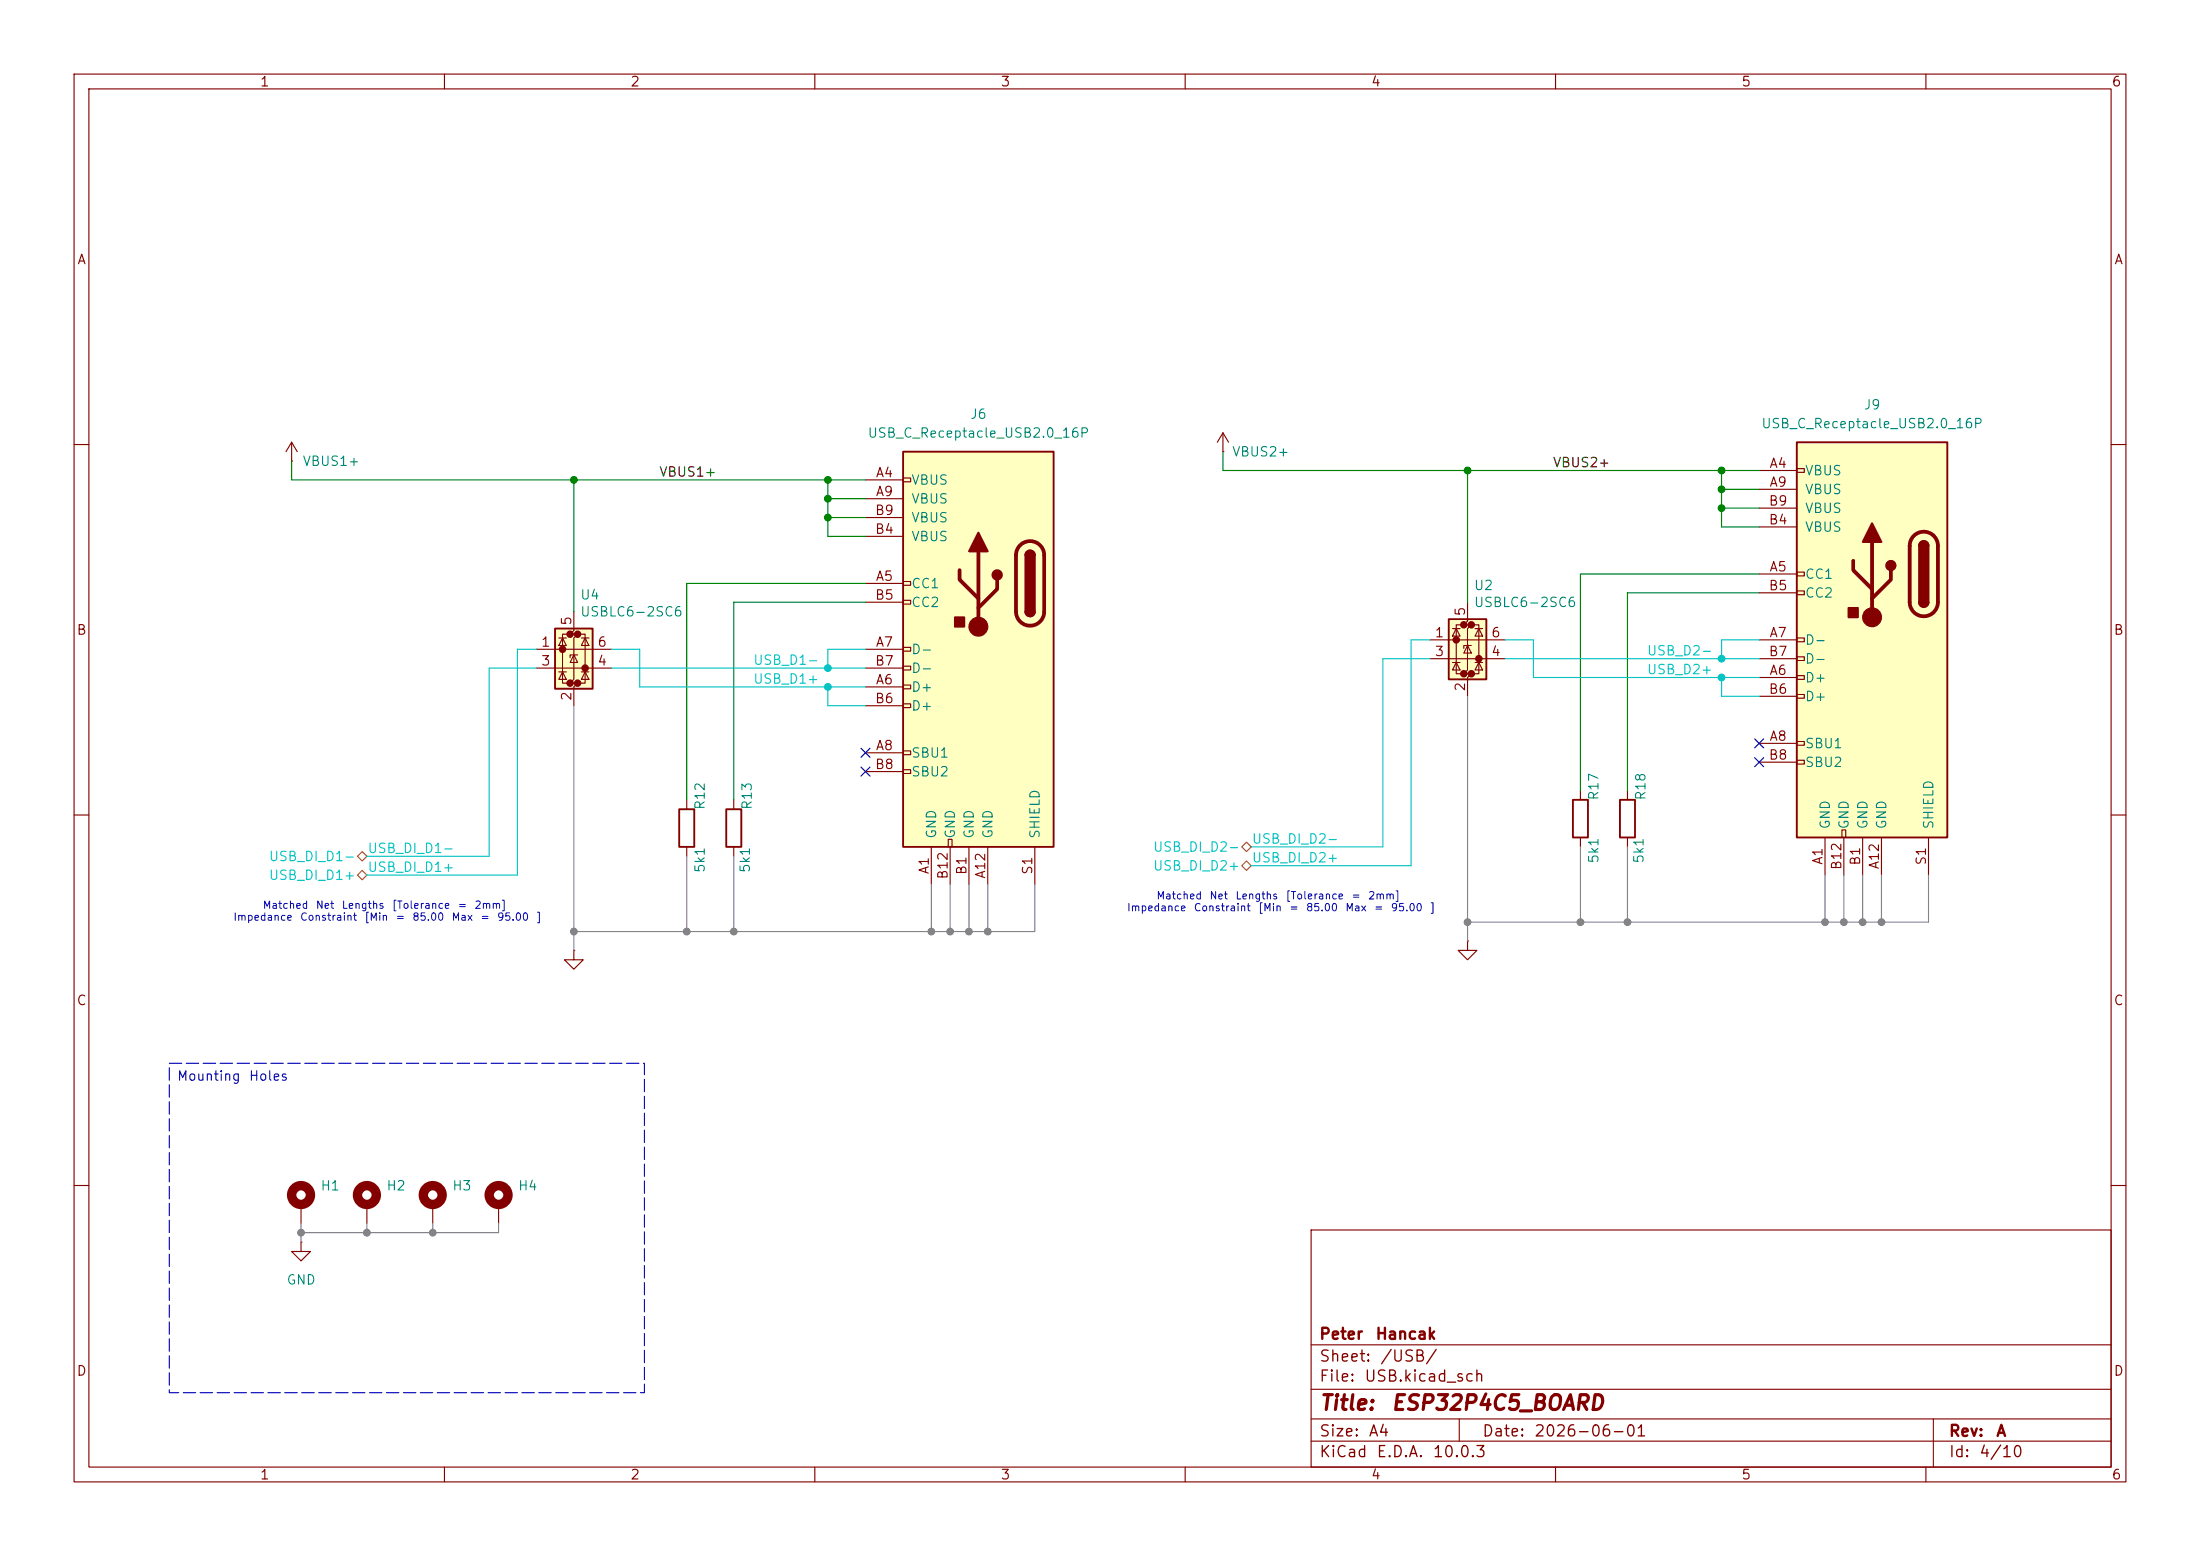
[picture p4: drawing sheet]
(kicad_sch
 (version 20260306)
 (generator "eeschema")
 (generator_version "10.0")
 (paper "A4")
 (title_block
  (title "ESP32P4C5_BOARD")
  (date "2026-06-01")
  (rev "A")
  (company "Peter Hancak"))
 (lib_symbols
  (symbol "Connector:USB_C_Receptacle_USB2.0_16P"
   (pin_names
    (offset 1.016)) (exclude_from_sim no) (in_bom yes) (on_board yes)
   (in_pos_files yes)
   (duplicate_pin_numbers_are_jumpers no)
   (property "Reference" "J" (at 0 22.225 0) (show_name no) (do_not_autoplace no) (effects (font (size 1.27 1.27))))
   (property "Value" "USB_C_Receptacle_USB2.0_16P" (at 0 19.685 0) (show_name no) (do_not_autoplace no) (effects (font (size 1.27 1.27))))
   (property "Footprint" "Connector_USB:USB_C_Receptacle_HRO_TYPE-C-31-M-12" (at 3.81 -10.16 0) (show_name no) (do_not_autoplace no) (hide yes) (effects (font (size 1.27 1.27))))
   (property "Datasheet" "https://www.usb.org/sites/default/files/documents/usb_type-c.zip" (at 3.81 0 0) (show_name no) (do_not_autoplace no) (hide yes) (effects (font (size 1.27 1.27))))
   (property "Description" "USB 2.0-only 16P Type-C Receptacle connector" (at 0 0 0) (show_name no) (do_not_autoplace no) (hide yes) (effects (font (size 1.27 1.27))))
   (symbol "USB_C_Receptacle_USB2.0_16P_0_0"
    (rectangle (start 3.556 -34.544) (end 4.064 -35.56) (stroke (width 0) (type default)) (fill (type none)))
    (rectangle (start 9.144 14.224) (end 10.16 13.716) (stroke (width 0) (type default)) (fill (type none)))
    (rectangle (start 10.16 0.254) (end 9.144 -0.254) (stroke (width 0) (type default)) (fill (type none)))
    (rectangle (start 10.16 -2.286) (end 9.144 -2.794) (stroke (width 0) (type default)) (fill (type none)))
    (rectangle (start 10.16 -8.636) (end 9.144 -9.144) (stroke (width 0) (type default)) (fill (type none)))
    (rectangle (start 10.16 -11.176) (end 9.144 -11.684) (stroke (width 0) (type default)) (fill (type none)))
    (rectangle (start 10.16 -13.716) (end 9.144 -14.224) (stroke (width 0) (type default)) (fill (type none)))
    (rectangle (start 10.16 -16.256) (end 9.144 -16.764) (stroke (width 0) (type default)) (fill (type none)))
    (rectangle (start 10.16 -22.606) (end 9.144 -23.114) (stroke (width 0) (type default)) (fill (type none)))
    (rectangle (start 10.16 -25.146) (end 9.144 -25.654) (stroke (width 0) (type default)) (fill (type none))))
   (symbol "USB_C_Receptacle_USB2.0_16P_0_1"
    (rectangle (start -10.16 17.78) (end 10.16 -35.56) (stroke (width 0.254) (type default)) (fill (type background)))
    (polyline (pts (xy -8.89 -3.81) (xy -8.89 3.81)) (stroke (width 0.508) (type default)) (fill (type none)))
    (rectangle (start -7.62 -3.81) (end -6.35 3.81) (stroke (width 0.254) (type default)) (fill (type outline)))
    (arc (start -7.62 3.81) (mid -6.985 4.4423) (end -6.35 3.81) (stroke (width 0.254) (type default)) (fill (type none)))
    (arc (start -7.62 3.81) (mid -6.985 4.4423) (end -6.35 3.81) (stroke (width 0.254) (type default)) (fill (type outline)))
    (arc (start -8.89 3.81) (mid -6.985 5.7067) (end -5.08 3.81) (stroke (width 0.508) (type default)) (fill (type none)))
    (arc (start -5.08 -3.81) (mid -6.985 -5.7067) (end -8.89 -3.81) (stroke (width 0.508) (type default)) (fill (type none)))
    (arc (start -6.35 -3.81) (mid -6.985 -4.4423) (end -7.62 -3.81) (stroke (width 0.254) (type default)) (fill (type none)))
    (arc (start -6.35 -3.81) (mid -6.985 -4.4423) (end -7.62 -3.81) (stroke (width 0.254) (type default)) (fill (type outline)))
    (polyline (pts (xy -5.08 3.81) (xy -5.08 -3.81)) (stroke (width 0.508) (type default)) (fill (type none)))
    (circle (center -2.54 1.143) (radius 0.635) (stroke (width 0.254) (type default)) (fill (type outline)))
    (polyline (pts (xy -1.27 4.318) (xy 0 6.858) (xy 1.27 4.318) (xy -1.27 4.318)) (stroke (width 0.254) (type default)) (fill (type outline)))
    (polyline (pts (xy 0 -2.032) (xy 2.54 0.508) (xy 2.54 1.778)) (stroke (width 0.508) (type default)) (fill (type none)))
    (polyline (pts (xy 0 -3.302) (xy -2.54 -0.762) (xy -2.54 0.508)) (stroke (width 0.508) (type default)) (fill (type none)))
    (polyline (pts (xy 0 -5.842) (xy 0 4.318)) (stroke (width 0.508) (type default)) (fill (type none)))
    (circle (center 0 -5.842) (radius 1.27) (stroke (width 0) (type default)) (fill (type outline)))
    (rectangle (start 1.905 -5.842) (end 3.175 -4.572) (stroke (width 0.254) (type default)) (fill (type outline))))
   (symbol "USB_C_Receptacle_USB2.0_16P_1_1"
    (pin passive line (at 6.35 -40.64 90) (length 5.08) (name "GND" (effects (font (size 1.27 1.27)))) (number "A1" (effects (font (size 1.27 1.27)))))
    (pin passive line (at 15.24 13.97 180) (length 5.08) (name "VBUS" (effects (font (size 1.27 1.27)))) (number "A4" (effects (font (size 1.27 1.27)))))
    (pin bidirectional line (at 15.24 0 180) (length 5.08) (name "CC1" (effects (font (size 1.27 1.27)))) (number "A5" (effects (font (size 1.27 1.27)))))
    (pin bidirectional line (at 15.24 -13.97 180) (length 5.08) (name "D+" (effects (font (size 1.27 1.27)))) (number "A6" (effects (font (size 1.27 1.27)))))
    (pin bidirectional line (at 15.24 -8.89 180) (length 5.08) (name "D-" (effects (font (size 1.27 1.27)))) (number "A7" (effects (font (size 1.27 1.27)))))
    (pin bidirectional line (at 15.24 -22.86 180) (length 5.08) (name "SBU1" (effects (font (size 1.27 1.27)))) (number "A8" (effects (font (size 1.27 1.27)))))
    (pin passive line (at 15.24 11.43 180) (length 5.08) (name "VBUS" (effects (font (size 1.27 1.27)))) (number "A9" (effects (font (size 1.27 1.27)))))
    (pin passive line (at -1.27 -40.64 90) (length 5.08) (name "GND" (effects (font (size 1.27 1.27)))) (number "A12" (effects (font (size 1.27 1.27)))))
    (pin passive line (at 1.27 -40.64 90) (length 5.08) (name "GND" (effects (font (size 1.27 1.27)))) (number "B1" (effects (font (size 1.27 1.27)))))
    (pin passive line (at 15.24 6.35 180) (length 5.08) (name "VBUS" (effects (font (size 1.27 1.27)))) (number "B4" (effects (font (size 1.27 1.27)))))
    (pin bidirectional line (at 15.24 -2.54 180) (length 5.08) (name "CC2" (effects (font (size 1.27 1.27)))) (number "B5" (effects (font (size 1.27 1.27)))))
    (pin bidirectional line (at 15.24 -16.51 180) (length 5.08) (name "D+" (effects (font (size 1.27 1.27)))) (number "B6" (effects (font (size 1.27 1.27)))))
    (pin bidirectional line (at 15.24 -11.43 180) (length 5.08) (name "D-" (effects (font (size 1.27 1.27)))) (number "B7" (effects (font (size 1.27 1.27)))))
    (pin bidirectional line (at 15.24 -25.4 180) (length 5.08) (name "SBU2" (effects (font (size 1.27 1.27)))) (number "B8" (effects (font (size 1.27 1.27)))))
    (pin passive line (at 15.24 8.89 180) (length 5.08) (name "VBUS" (effects (font (size 1.27 1.27)))) (number "B9" (effects (font (size 1.27 1.27)))))
    (pin passive line (at 3.81 -40.64 90) (length 5.08) (name "GND" (effects (font (size 1.27 1.27)))) (number "B12" (effects (font (size 1.27 1.27)))))
    (pin passive line (at -7.62 -40.64 90) (length 5.08) (name "SHIELD" (effects (font (size 1.27 1.27)))) (number "S1" (effects (font (size 1.27 1.27))))))
   (embedded_fonts no))
  (symbol "Device:R"
   (pin_numbers (hide yes))
   (pin_names
    (offset 0)) (exclude_from_sim no) (in_bom yes) (on_board yes)
   (in_pos_files yes)
   (duplicate_pin_numbers_are_jumpers no)
   (property "Reference" "R" (at 2.032 0 90) (show_name no) (do_not_autoplace no) (effects (font (size 1.27 1.27))))
   (property "Value" "R" (at 0 0 90) (show_name no) (do_not_autoplace no) (effects (font (size 1.27 1.27))))
   (property "Footprint" "" (at -1.778 0 90) (show_name no) (do_not_autoplace no) (hide yes) (effects (font (size 1.27 1.27))))
   (property "Datasheet" "" (at 0 0 0) (show_name no) (do_not_autoplace no) (hide yes) (effects (font (size 1.27 1.27))))
   (property "Description" "Resistor" (at 0 0 0) (show_name no) (do_not_autoplace no) (hide yes) (effects (font (size 1.27 1.27))))
   (symbol "R_0_1"
    (rectangle (start -1.016 -2.54) (end 1.016 2.54) (stroke (width 0.254) (type default)) (fill (type none))))
   (symbol "R_1_1"
    (pin passive line (at 0 3.81 270) (length 1.27) (name "" (effects (font (size 1.27 1.27)))) (number "1" (effects (font (size 1.27 1.27)))))
    (pin passive line (at 0 -3.81 90) (length 1.27) (name "" (effects (font (size 1.27 1.27)))) (number "2" (effects (font (size 1.27 1.27))))))
   (embedded_fonts no))
  (symbol "Mechanical:MountingHole_Pad"
   (pin_numbers (hide yes))
   (pin_names
    (offset 1.016) (hide yes)) (exclude_from_sim yes) (in_bom no) (on_board yes)
   (in_pos_files yes)
   (duplicate_pin_numbers_are_jumpers no)
   (property "Reference" "H" (at 0 6.35 0) (show_name no) (do_not_autoplace no) (effects (font (size 1.27 1.27))))
   (property "Value" "MountingHole_Pad" (at 0 4.445 0) (show_name no) (do_not_autoplace no) (effects (font (size 1.27 1.27))))
   (property "Footprint" "" (at 0 0 0) (show_name no) (do_not_autoplace no) (hide yes) (effects (font (size 1.27 1.27))))
   (property "Datasheet" "" (at 0 0 0) (show_name no) (do_not_autoplace no) (hide yes) (effects (font (size 1.27 1.27))))
   (property "Description" "Mounting Hole with connection" (at 0 0 0) (show_name no) (do_not_autoplace no) (hide yes) (effects (font (size 1.27 1.27))))
   (symbol "MountingHole_Pad_0_1"
    (circle (center 0 1.27) (radius 1.27) (stroke (width 1.27) (type default)) (fill (type none))))
   (symbol "MountingHole_Pad_1_1"
    (pin input line (at 0 -2.54 90) (length 2.54) (name "1" (effects (font (size 1.27 1.27)))) (number "1" (effects (font (size 1.27 1.27))))))
   (embedded_fonts no))
  (symbol "Power_Protection:USBLC6-2SC6"
   (pin_names (hide yes)) (exclude_from_sim no) (in_bom yes) (on_board yes)
   (in_pos_files yes)
   (duplicate_pin_numbers_are_jumpers no)
   (property "Reference" "U" (at 0.635 5.715 0) (show_name no) (do_not_autoplace no) (effects (font (size 1.27 1.27)) (justify left)))
   (property "Value" "USBLC6-2SC6" (at 0.635 3.81 0) (show_name no) (do_not_autoplace no) (effects (font (size 1.27 1.27)) (justify left)))
   (property "Footprint" "Package_TO_SOT_SMD:SOT-23-6" (at 1.27 -6.35 0) (show_name no) (do_not_autoplace no) (hide yes) (effects (font (size 1.27 1.27)
    (italic yes)) (justify left)))
   (property "Datasheet" "https://www.st.com/resource/en/datasheet/usblc6-2.pdf" (at 1.27 -8.255 0) (show_name no) (do_not_autoplace no) (hide yes) (effects (font (size 1.27 1.27)) (justify left)))
   (property "Description" "Very low capacitance ESD protection diode, 2 data-line, SOT-23-6" (at 0 0 0) (show_name no) (do_not_autoplace no) (hide yes) (effects (font (size 1.27 1.27))))
   (symbol "USBLC6-2SC6_0_0"
    (circle (center -1.524 0) (radius 0.0001) (stroke (width 0.508) (type default)) (fill (type none)))
    (circle (center -0.508 2.032) (radius 0.0001) (stroke (width 0.508) (type default)) (fill (type none)))
    (circle (center -0.508 -4.572) (radius 0.0001) (stroke (width 0.508) (type default)) (fill (type none)))
    (circle (center 0.508 2.032) (radius 0.0001) (stroke (width 0.508) (type default)) (fill (type none)))
    (circle (center 0.508 -4.572) (radius 0.0001) (stroke (width 0.508) (type default)) (fill (type none)))
    (circle (center 1.524 -2.54) (radius 0.0001) (stroke (width 0.508) (type default)) (fill (type none))))
   (symbol "USBLC6-2SC6_0_1"
    (polyline (pts (xy -2.54 0) (xy 2.54 0)) (stroke (width 0) (type default)) (fill (type none)))
    (polyline (pts (xy -2.54 -2.54) (xy 2.54 -2.54)) (stroke (width 0) (type default)) (fill (type none)))
    (polyline (pts (xy -2.032 0.508) (xy -1.016 0.508) (xy -1.524 1.524) (xy -2.032 0.508)) (stroke (width 0) (type default)) (fill (type none)))
    (polyline (pts (xy -2.032 -3.048) (xy -1.016 -3.048)) (stroke (width 0) (type default)) (fill (type none)))
    (polyline (pts (xy -1.016 1.524) (xy -2.032 1.524)) (stroke (width 0) (type default)) (fill (type none)))
    (polyline (pts (xy -1.016 -4.064) (xy -2.032 -4.064) (xy -1.524 -3.048) (xy -1.016 -4.064)) (stroke (width 0) (type default)) (fill (type none)))
    (polyline (pts (xy -0.508 -1.143) (xy -0.508 -0.762) (xy 0.508 -0.762)) (stroke (width 0) (type default)) (fill (type none)))
    (polyline (pts (xy 0 2.54) (xy -0.508 2.032) (xy 0.508 2.032) (xy 0 1.524) (xy 0 -4.064) (xy -0.508 -4.572) (xy 0.508 -4.572) (xy 0 -5.08)) (stroke (width 0) (type default)) (fill (type none)))
    (polyline (pts (xy 0.508 -1.778) (xy -0.508 -1.778) (xy 0 -0.762) (xy 0.508 -1.778)) (stroke (width 0) (type default)) (fill (type none)))
    (polyline (pts (xy 1.016 1.524) (xy 2.032 1.524)) (stroke (width 0) (type default)) (fill (type none)))
    (polyline (pts (xy 1.016 -3.048) (xy 2.032 -3.048)) (stroke (width 0) (type default)) (fill (type none)))
    (polyline (pts (xy 2.032 0.508) (xy 1.016 0.508) (xy 1.524 1.524) (xy 2.032 0.508)) (stroke (width 0) (type default)) (fill (type none)))
    (polyline (pts (xy 2.032 -4.064) (xy 1.016 -4.064) (xy 1.524 -3.048) (xy 2.032 -4.064)) (stroke (width 0) (type default)) (fill (type none))))
   (symbol "USBLC6-2SC6_1_1"
    (rectangle (start -2.54 2.794) (end 2.54 -5.334) (stroke (width 0.254) (type default)) (fill (type background)))
    (polyline (pts (xy -0.508 2.032) (xy -1.524 2.032) (xy -1.524 -4.572) (xy -0.508 -4.572)) (stroke (width 0) (type default)) (fill (type none)))
    (polyline (pts (xy 0.508 -4.572) (xy 1.524 -4.572) (xy 1.524 2.032) (xy 0.508 2.032)) (stroke (width 0) (type default)) (fill (type none)))
    (pin passive line (at -5.08 0 0) (length 2.54) (name "I/O1" (effects (font (size 1.27 1.27)))) (number "1" (effects (font (size 1.27 1.27)))))
    (pin passive line (at 0 -7.62 90) (length 2.54) (name "GND" (effects (font (size 1.27 1.27)))) (number "2" (effects (font (size 1.27 1.27)))))
    (pin passive line (at -5.08 -2.54 0) (length 2.54) (name "I/O2" (effects (font (size 1.27 1.27)))) (number "3" (effects (font (size 1.27 1.27)))))
    (pin passive line (at 5.08 -2.54 180) (length 2.54) (name "I/O2" (effects (font (size 1.27 1.27)))) (number "4" (effects (font (size 1.27 1.27)))))
    (pin passive line (at 0 5.08 270) (length 2.54) (name "VBUS" (effects (font (size 1.27 1.27)))) (number "5" (effects (font (size 1.27 1.27)))))
    (pin passive line (at 5.08 0 180) (length 2.54) (name "I/O1" (effects (font (size 1.27 1.27)))) (number "6" (effects (font (size 1.27 1.27))))))
   (embedded_fonts no))
  (symbol "power:+3.3V"
   (power global)
   (pin_numbers (hide yes))
   (pin_names
    (offset 0) (hide yes)) (exclude_from_sim no) (in_bom yes) (on_board yes)
   (in_pos_files yes)
   (duplicate_pin_numbers_are_jumpers no)
   (property "Reference" "#PWR" (at 0 -3.81 0) (show_name no) (do_not_autoplace no) (hide yes) (effects (font (size 1.27 1.27))))
   (property "Value" "+3.3V" (at 0 3.556 0) (show_name no) (do_not_autoplace no) (effects (font (size 1.27 1.27))))
   (property "Footprint" "" (at 0 0 0) (show_name no) (do_not_autoplace no) (hide yes) (effects (font (size 1.27 1.27))))
   (property "Datasheet" "" (at 0 0 0) (show_name no) (do_not_autoplace no) (hide yes) (effects (font (size 1.27 1.27))))
   (property "Description" "Power symbol creates a global label with name \"+3.3V\"" (at 0 0 0) (show_name no) (do_not_autoplace no) (hide yes) (effects (font (size 1.27 1.27))))
   (symbol "+3.3V_0_1"
    (polyline (pts (xy -0.762 1.27) (xy 0 2.54)) (stroke (width 0) (type default)) (fill (type none)))
    (polyline (pts (xy 0 2.54) (xy 0.762 1.27)) (stroke (width 0) (type default)) (fill (type none)))
    (polyline (pts (xy 0 0) (xy 0 2.54)) (stroke (width 0) (type default)) (fill (type none))))
   (symbol "+3.3V_1_1"
    (pin power_in line (at 0 0 90) (length 0) (name "" (effects (font (size 1.27 1.27)))) (number "1" (effects (font (size 1.27 1.27))))))
   (embedded_fonts no))
  (symbol "power:GND"
   (power global)
   (pin_numbers (hide yes))
   (pin_names
    (offset 0) (hide yes)) (exclude_from_sim no) (in_bom yes) (on_board yes)
   (in_pos_files yes)
   (duplicate_pin_numbers_are_jumpers no)
   (property "Reference" "#PWR" (at 0 -6.35 0) (show_name no) (do_not_autoplace no) (hide yes) (effects (font (size 1.27 1.27))))
   (property "Value" "GND" (at 0 -3.81 0) (show_name no) (do_not_autoplace no) (effects (font (size 1.27 1.27))))
   (property "Footprint" "" (at 0 0 0) (show_name no) (do_not_autoplace no) (hide yes) (effects (font (size 1.27 1.27))))
   (property "Datasheet" "" (at 0 0 0) (show_name no) (do_not_autoplace no) (hide yes) (effects (font (size 1.27 1.27))))
   (property "Description" "Power symbol creates a global label with name \"GND\" , ground" (at 0 0 0) (show_name no) (do_not_autoplace no) (hide yes) (effects (font (size 1.27 1.27))))
   (symbol "GND_0_1"
    (polyline (pts (xy 0 0) (xy 0 -1.27) (xy 1.27 -1.27) (xy 0 -2.54) (xy -1.27 -1.27) (xy 0 -1.27)) (stroke (width 0) (type default)) (fill (type none))))
   (symbol "GND_1_1"
    (pin power_in line (at 0 0 270) (length 0) (name "" (effects (font (size 1.27 1.27)))) (number "1" (effects (font (size 1.27 1.27))))))
   (embedded_fonts no)))
 (text "Matched Net Lengths [Tolerance = 2mm]\nImpedance Constraint [Min = 85.00 Max = 95.00 ]"
  (exclude_from_sim no)
  (at 171.958 121.92 0)
  (effects (font (size 1 1))))
 (text "Matched Net Lengths [Tolerance = 2mm]\nImpedance Constraint [Min = 85.00 Max = 95.00 ]"
  (exclude_from_sim no)
  (at 51.308 123.19 0)
  (effects (font (size 1 1))))
 (text_box "Mounting Holes"
  (exclude_from_sim no)
  (at 22.86 143.51 0)
  (size 64.135 44.45)
  (margins 0.9525 0.9525 0.9525 0.9525)
  (stroke (width 0) (type dash))
  (fill (type none))
  (effects (font (size 1.27 1.27)) (justify left top)))
 (junction
  (at 125.73 125.73)
  (diameter 0)
  (color 0 0 0 0))
 (junction
  (at 99.06 125.73)
  (diameter 0)
  (color 0 0 0 0))
 (junction
  (at 232.41 63.5)
  (diameter 0)
  (color 0 0 0 0))
 (junction
  (at 128.27 125.73)
  (diameter 0)
  (color 0 0 0 0))
 (junction
  (at 219.71 124.46)
  (diameter 0)
  (color 0 0 0 0))
 (junction
  (at 248.92 124.46)
  (diameter 0)
  (color 0 0 0 0))
 (junction
  (at 213.36 124.46)
  (diameter 0)
  (color 0 0 0 0))
 (junction
  (at 111.76 67.31)
  (diameter 0)
  (color 0 0 0 0))
 (junction
  (at 111.76 69.85)
  (diameter 0)
  (color 0 0 0 0))
 (junction
  (at 251.46 124.46)
  (diameter 0)
  (color 0 0 0 0))
 (junction
  (at 232.41 88.9)
  (diameter 0)
  (color 0 0 0 0))
 (junction
  (at 111.76 90.17)
  (diameter 0)
  (color 0 0 0 0))
 (junction
  (at 92.71 125.73)
  (diameter 0)
  (color 0 0 0 0))
 (junction
  (at 198.12 124.46)
  (diameter 0)
  (color 0 0 0 0))
 (junction
  (at 133.35 125.73)
  (diameter 0)
  (color 0 0 0 0))
 (junction
  (at 40.64 166.37)
  (diameter 0)
  (color 0 0 0 0))
 (junction
  (at 77.47 64.77)
  (diameter 0)
  (color 0 0 0 0))
 (junction
  (at 198.12 63.5)
  (diameter 0)
  (color 0 0 0 0))
 (junction
  (at 232.41 66.04)
  (diameter 0)
  (color 0 0 0 0))
 (junction
  (at 77.47 125.73)
  (diameter 0)
  (color 0 0 0 0))
 (junction
  (at 232.41 68.58)
  (diameter 0)
  (color 0 0 0 0))
 (junction
  (at 111.76 92.71)
  (diameter 0)
  (color 0 0 0 0))
 (junction
  (at 232.41 91.44)
  (diameter 0)
  (color 0 0 0 0))
 (junction
  (at 111.76 64.77)
  (diameter 0)
  (color 0 0 0 0))
 (junction
  (at 246.38 124.46)
  (diameter 0)
  (color 0 0 0 0))
 (junction
  (at 130.81 125.73)
  (diameter 0)
  (color 0 0 0 0))
 (junction
  (at 254 124.46)
  (diameter 0)
  (color 0 0 0 0))
 (junction
  (at 58.42 166.37)
  (diameter 0)
  (color 0 0 0 0))
 (junction
  (at 49.53 166.37)
  (diameter 0)
  (color 0 0 0 0))
 (no_connect
  (at 237.49 100.33))
 (no_connect
  (at 116.84 101.6))
 (no_connect
  (at 237.49 102.87))
 (no_connect
  (at 116.84 104.14))
 (wire
  (pts (xy 111.76 69.85) (xy 111.76 67.31))
  (stroke (width 0) (type default)))
 (wire
  (pts (xy 111.76 67.31) (xy 111.76 64.77))
  (stroke (width 0) (type default)))
 (wire
  (pts (xy 128.27 119.38) (xy 128.27 125.73))
  (stroke (width 0) (type default)))
 (wire
  (pts (xy 125.73 119.38) (xy 125.73 125.73))
  (stroke (width 0) (type default)))
 (wire
  (pts (xy 128.27 125.73) (xy 125.73 125.73))
  (stroke (width 0) (type default)))
 (wire
  (pts (xy 77.47 95.25) (xy 77.47 125.73))
  (stroke (width 0) (type default)))
 (wire
  (pts (xy 92.71 115.57) (xy 92.71 125.73))
  (stroke (width 0) (type default)))
 (wire
  (pts (xy 116.84 78.74) (xy 92.71 78.74))
  (stroke (width 0) (type default)))
 (wire
  (pts (xy 77.47 64.77) (xy 111.76 64.77))
  (stroke (width 0) (type default)))
 (wire
  (pts (xy 67.31 166.37) (xy 58.42 166.37))
  (stroke (width 0) (type default)))
 (wire
  (pts (xy 72.39 87.63) (xy 69.85 87.63))
  (stroke (width 0) (type default)))
 (wire
  (pts (xy 111.76 95.25) (xy 111.76 92.71))
  (stroke (width 0) (type default)))
 (wire
  (pts (xy 219.71 124.46) (xy 213.36 124.46))
  (stroke (width 0) (type default)))
 (wire
  (pts (xy 49.53 115.57) (xy 66.04 115.57))
  (stroke (width 0) (type default)))
 (wire
  (pts (xy 251.46 118.11) (xy 251.46 124.46))
  (stroke (width 0) (type default)))
 (wire
  (pts (xy 111.76 69.85) (xy 116.84 69.85))
  (stroke (width 0) (type default)))
 (wire
  (pts (xy 168.91 116.84) (xy 190.5 116.84))
  (stroke (width 0) (type default)))
 (wire
  (pts (xy 237.49 66.04) (xy 232.41 66.04))
  (stroke (width 0) (type default)))
 (wire
  (pts (xy 133.35 119.38) (xy 133.35 125.73))
  (stroke (width 0) (type default)))
 (wire
  (pts (xy 203.2 86.36) (xy 207.01 86.36))
  (stroke (width 0) (type default)))
 (wire
  (pts (xy 139.7 119.38) (xy 139.7 125.73))
  (stroke (width 0) (type default)))
 (wire
  (pts (xy 207.01 91.44) (xy 232.41 91.44))
  (stroke (width 0) (type default)))
 (wire
  (pts (xy 207.01 86.36) (xy 207.01 91.44))
  (stroke (width 0) (type default)))
 (wire
  (pts (xy 193.04 86.36) (xy 190.5 86.36))
  (stroke (width 0) (type default)))
 (wire
  (pts (xy 77.47 64.77) (xy 77.47 82.55))
  (stroke (width 0) (type default)))
 (wire
  (pts (xy 49.53 166.37) (xy 40.64 166.37))
  (stroke (width 0) (type default)))
 (wire
  (pts (xy 237.49 80.01) (xy 219.71 80.01))
  (stroke (width 0) (type default)))
 (wire
  (pts (xy 39.37 64.77) (xy 39.37 62.23))
  (stroke (width 0) (type default)))
 (wire
  (pts (xy 237.49 86.36) (xy 232.41 86.36))
  (stroke (width 0) (type default)))
 (wire
  (pts (xy 92.71 78.74) (xy 92.71 107.95))
  (stroke (width 0) (type default)))
 (wire
  (pts (xy 86.36 92.71) (xy 111.76 92.71))
  (stroke (width 0) (type default)))
 (wire
  (pts (xy 213.36 114.3) (xy 213.36 124.46))
  (stroke (width 0) (type default)))
 (wire
  (pts (xy 111.76 72.39) (xy 111.76 69.85))
  (stroke (width 0) (type default)))
 (wire
  (pts (xy 232.41 86.36) (xy 232.41 88.9))
  (stroke (width 0) (type default)))
 (wire
  (pts (xy 49.53 118.11) (xy 69.85 118.11))
  (stroke (width 0) (type default)))
 (wire
  (pts (xy 130.81 125.73) (xy 128.27 125.73))
  (stroke (width 0) (type default)))
 (wire
  (pts (xy 86.36 87.63) (xy 86.36 92.71))
  (stroke (width 0) (type default)))
 (wire
  (pts (xy 66.04 90.17) (xy 72.39 90.17))
  (stroke (width 0) (type default)))
 (wire
  (pts (xy 237.49 93.98) (xy 232.41 93.98))
  (stroke (width 0) (type default)))
 (wire
  (pts (xy 69.85 87.63) (xy 69.85 118.11))
  (stroke (width 0) (type default)))
 (wire
  (pts (xy 99.06 115.57) (xy 99.06 125.73))
  (stroke (width 0) (type default)))
 (wire
  (pts (xy 77.47 125.73) (xy 77.47 128.27))
  (stroke (width 0) (type default)))
 (wire
  (pts (xy 246.38 118.11) (xy 246.38 124.46))
  (stroke (width 0) (type default)))
 (wire
  (pts (xy 39.37 64.77) (xy 77.47 64.77))
  (stroke (width 0) (type default)))
 (wire
  (pts (xy 116.84 67.31) (xy 111.76 67.31))
  (stroke (width 0) (type default)))
 (wire
  (pts (xy 260.35 118.11) (xy 260.35 124.46))
  (stroke (width 0) (type default)))
 (wire
  (pts (xy 198.12 124.46) (xy 198.12 127))
  (stroke (width 0) (type default)))
 (wire
  (pts (xy 133.35 125.73) (xy 130.81 125.73))
  (stroke (width 0) (type default)))
 (wire
  (pts (xy 130.81 119.38) (xy 130.81 125.73))
  (stroke (width 0) (type default)))
 (wire
  (pts (xy 251.46 124.46) (xy 248.92 124.46))
  (stroke (width 0) (type default)))
 (wire
  (pts (xy 111.76 87.63) (xy 111.76 90.17))
  (stroke (width 0) (type default)))
 (wire
  (pts (xy 66.04 115.57) (xy 66.04 90.17))
  (stroke (width 0) (type default)))
 (wire
  (pts (xy 232.41 63.5) (xy 237.49 63.5))
  (stroke (width 0) (type default)))
 (wire
  (pts (xy 232.41 68.58) (xy 232.41 66.04))
  (stroke (width 0) (type default)))
 (wire
  (pts (xy 213.36 77.47) (xy 213.36 106.68))
  (stroke (width 0) (type default)))
 (wire
  (pts (xy 248.92 124.46) (xy 246.38 124.46))
  (stroke (width 0) (type default)))
 (wire
  (pts (xy 58.42 165.1) (xy 58.42 166.37))
  (stroke (width 0) (type default)))
 (wire
  (pts (xy 260.35 124.46) (xy 254 124.46))
  (stroke (width 0) (type default)))
 (wire
  (pts (xy 82.55 87.63) (xy 86.36 87.63))
  (stroke (width 0) (type default)))
 (wire
  (pts (xy 92.71 125.73) (xy 77.47 125.73))
  (stroke (width 0) (type default)))
 (wire
  (pts (xy 213.36 124.46) (xy 198.12 124.46))
  (stroke (width 0) (type default)))
 (wire
  (pts (xy 254 124.46) (xy 251.46 124.46))
  (stroke (width 0) (type default)))
 (wire
  (pts (xy 203.2 88.9) (xy 232.41 88.9))
  (stroke (width 0) (type default)))
 (wire
  (pts (xy 40.64 166.37) (xy 40.64 167.64))
  (stroke (width 0) (type default)))
 (wire
  (pts (xy 186.69 88.9) (xy 193.04 88.9))
  (stroke (width 0) (type default)))
 (wire
  (pts (xy 248.92 118.11) (xy 248.92 124.46))
  (stroke (width 0) (type default)))
 (wire
  (pts (xy 116.84 81.28) (xy 99.06 81.28))
  (stroke (width 0) (type default)))
 (wire
  (pts (xy 232.41 93.98) (xy 232.41 91.44))
  (stroke (width 0) (type default)))
 (wire
  (pts (xy 49.53 165.1) (xy 49.53 166.37))
  (stroke (width 0) (type default)))
 (wire
  (pts (xy 111.76 90.17) (xy 116.84 90.17))
  (stroke (width 0) (type default)))
 (wire
  (pts (xy 198.12 63.5) (xy 232.41 63.5))
  (stroke (width 0) (type default)))
 (wire
  (pts (xy 254 118.11) (xy 254 124.46))
  (stroke (width 0) (type default)))
 (wire
  (pts (xy 58.42 166.37) (xy 49.53 166.37))
  (stroke (width 0) (type default)))
 (wire
  (pts (xy 116.84 87.63) (xy 111.76 87.63))
  (stroke (width 0) (type default)))
 (wire
  (pts (xy 99.06 125.73) (xy 125.73 125.73))
  (stroke (width 0) (type default)))
 (wire
  (pts (xy 232.41 91.44) (xy 237.49 91.44))
  (stroke (width 0) (type default)))
 (wire
  (pts (xy 165.1 63.5) (xy 165.1 60.96))
  (stroke (width 0) (type default)))
 (wire
  (pts (xy 168.91 114.3) (xy 186.69 114.3))
  (stroke (width 0) (type default)))
 (wire
  (pts (xy 237.49 77.47) (xy 213.36 77.47))
  (stroke (width 0) (type default)))
 (wire
  (pts (xy 198.12 63.5) (xy 198.12 81.28))
  (stroke (width 0) (type default)))
 (wire
  (pts (xy 219.71 80.01) (xy 219.71 106.68))
  (stroke (width 0) (type default)))
 (wire
  (pts (xy 232.41 68.58) (xy 237.49 68.58))
  (stroke (width 0) (type default)))
 (wire
  (pts (xy 186.69 114.3) (xy 186.69 88.9))
  (stroke (width 0) (type default)))
 (wire
  (pts (xy 111.76 64.77) (xy 116.84 64.77))
  (stroke (width 0) (type default)))
 (wire
  (pts (xy 116.84 72.39) (xy 111.76 72.39))
  (stroke (width 0) (type default)))
 (wire
  (pts (xy 198.12 93.98) (xy 198.12 124.46))
  (stroke (width 0) (type default)))
 (wire
  (pts (xy 232.41 66.04) (xy 232.41 63.5))
  (stroke (width 0) (type default)))
 (wire
  (pts (xy 99.06 81.28) (xy 99.06 107.95))
  (stroke (width 0) (type default)))
 (wire
  (pts (xy 219.71 124.46) (xy 246.38 124.46))
  (stroke (width 0) (type default)))
 (wire
  (pts (xy 165.1 63.5) (xy 198.12 63.5))
  (stroke (width 0) (type default)))
 (wire
  (pts (xy 82.55 90.17) (xy 111.76 90.17))
  (stroke (width 0) (type default)))
 (wire
  (pts (xy 219.71 114.3) (xy 219.71 124.46))
  (stroke (width 0) (type default)))
 (wire
  (pts (xy 40.64 165.1) (xy 40.64 166.37))
  (stroke (width 0) (type default)))
 (wire
  (pts (xy 232.41 88.9) (xy 237.49 88.9))
  (stroke (width 0) (type default)))
 (wire
  (pts (xy 190.5 86.36) (xy 190.5 116.84))
  (stroke (width 0) (type default)))
 (wire
  (pts (xy 67.31 165.1) (xy 67.31 166.37))
  (stroke (width 0) (type default)))
 (wire
  (pts (xy 232.41 71.12) (xy 232.41 68.58))
  (stroke (width 0) (type default)))
 (wire
  (pts (xy 116.84 95.25) (xy 111.76 95.25))
  (stroke (width 0) (type default)))
 (wire
  (pts (xy 99.06 125.73) (xy 92.71 125.73))
  (stroke (width 0) (type default)))
 (wire
  (pts (xy 111.76 92.71) (xy 116.84 92.71))
  (stroke (width 0) (type default)))
 (wire
  (pts (xy 237.49 71.12) (xy 232.41 71.12))
  (stroke (width 0) (type default)))
 (wire
  (pts (xy 139.7 125.73) (xy 133.35 125.73))
  (stroke (width 0) (type default)))
 (label "USB_D2-"
  (at 222.25 88.9 0)
  (effects (font (size 1.27 1.27)) (justify left bottom)))
 (label "USB_DI_D1+"
  (at 49.53 118.11 0)
  (effects (font (size 1.27 1.27)) (justify left bottom)))
 (label "USB_DI_D2-"
  (at 168.91 114.3 0)
  (effects (font (size 1.27 1.27)) (justify left bottom)))
 (label "USB_DI_D2+"
  (at 168.91 116.84 0)
  (effects (font (size 1.27 1.27)) (justify left bottom)))
 (label "USB_D2+"
  (at 222.25 91.44 0)
  (effects (font (size 1.27 1.27)) (justify left bottom)))
 (label "USB_D1+"
  (at 101.6 92.71 0)
  (effects (font (size 1.27 1.27)) (justify left bottom)))
 (label "VBUS1+"
  (at 88.9 64.77 0)
  (effects (font (size 1.27 1.27)) (justify left bottom)))
 (label "USB_D1-"
  (at 101.6 90.17 0)
  (effects (font (size 1.27 1.27)) (justify left bottom)))
 (label "VBUS2+"
  (at 209.55 63.5 0)
  (effects (font (size 1.27 1.27)) (justify left bottom)))
 (label "USB_DI_D1-"
  (at 49.53 115.57 0)
  (effects (font (size 1.27 1.27)) (justify left bottom)))
 (hierarchical_label "USB_DI_D1+"
  (shape bidirectional)
  (at 49.53 118.11 180)
  (effects (font (size 1.27 1.27)) (justify right)))
 (hierarchical_label "USB_DI_D2+"
  (shape bidirectional)
  (at 168.91 116.84 180)
  (effects (font (size 1.27 1.27)) (justify right)))
 (hierarchical_label "USB_DI_D2-"
  (shape bidirectional)
  (at 168.91 114.3 180)
  (effects (font (size 1.27 1.27)) (justify right)))
 (hierarchical_label "USB_DI_D1-"
  (shape bidirectional)
  (at 49.53 115.57 180)
  (effects (font (size 1.27 1.27)) (justify right)))
 (symbol
  (lib_id "Power_Protection:USBLC6-2SC6")
  (at 198.12 86.36 0)
  (unit 1)
  (body_style 1)
  (exclude_from_sim no)
  (in_bom yes)
  (on_board yes)
  (in_pos_files yes)
  (dnp no)
  (property "Reference" "U2" (at 198.882 78.994 0) (show_name no) (do_not_autoplace no) (effects (font (size 1.27 1.27)) (justify left)))
  (property "Value" "USBLC6-2SC6" (at 198.882 81.28 0) (show_name no) (do_not_autoplace no) (effects (font (size 1.27 1.27)) (justify left)))
  (property "Footprint" "Package_TO_SOT_SMD:SOT-23-6" (at 199.39 92.71 0) (hide yes) (show_name no) (do_not_autoplace no) (effects (font (size 1.27 1.27)
    (italic yes)) (justify left)))
  (property "Datasheet" "https://www.st.com/resource/en/datasheet/usblc6-2.pdf" (at 199.39 94.615 0) (hide yes) (show_name no) (do_not_autoplace no) (effects (font (size 1.27 1.27)) (justify left)))
  (property "Description" "Very low capacitance ESD protection diode, 2 data-line, SOT-23-6" (at 198.12 86.36 0) (hide yes) (show_name no) (do_not_autoplace no) (effects (font (size 1.27 1.27))))
  (pin "3")
  (pin "2")
  (pin "5")
  (pin "4")
  (pin "6")
  (pin "1"))
 (symbol
  (lib_id "Device:R")
  (at 99.06 111.76 0)
  (unit 1)
  (body_style 1)
  (exclude_from_sim no)
  (in_bom yes)
  (on_board yes)
  (in_pos_files yes)
  (dnp no)
  (property "Reference" "R13" (at 100.838 107.442 90) (show_name no) (do_not_autoplace no) (effects (font (size 1.27 1.27))))
  (property "Value" "5k1" (at 100.584 116.078 90) (show_name no) (do_not_autoplace no) (effects (font (size 1.27 1.27))))
  (property "Footprint" "Resistor_SMD:R_0805_2012Metric" (at 97.282 111.76 90) (hide yes) (show_name no) (do_not_autoplace no) (effects (font (size 1.27 1.27))))
  (property "Datasheet" "" (at 99.06 111.76 0) (hide yes) (show_name no) (do_not_autoplace no) (effects (font (size 1.27 1.27))))
  (property "Description" "Resistor" (at 99.06 111.76 0) (hide yes) (show_name no) (do_not_autoplace no) (effects (font (size 1.27 1.27))))
  (pin "1")
  (pin "2"))
 (symbol
  (lib_id "power:GND")
  (at 77.47 128.27 0)
  (unit 1)
  (body_style 1)
  (exclude_from_sim no)
  (in_bom yes)
  (on_board yes)
  (in_pos_files yes)
  (dnp no)
  (property "Reference" "#PWR085" (at 77.47 134.62 0) (hide yes) (show_name no) (do_not_autoplace no) (effects (font (size 1.27 1.27))))
  (property "Value" "GND" (at 74.93 131.318 90) (hide yes) (show_name no) (do_not_autoplace no) (effects (font (size 1.27 1.27)) (justify left)))
  (property "Footprint" "" (at 77.47 128.27 0) (hide yes) (show_name no) (do_not_autoplace no) (effects (font (size 1.27 1.27))))
  (property "Datasheet" "" (at 77.47 128.27 0) (hide yes) (show_name no) (do_not_autoplace no) (effects (font (size 1.27 1.27))))
  (property "Description" "Power symbol creates a global label with name \"GND\" , ground" (at 77.47 128.27 0) (hide yes) (show_name no) (do_not_autoplace no) (effects (font (size 1.27 1.27))))
  (pin "1"))
 (symbol
  (lib_id "Mechanical:MountingHole_Pad")
  (at 58.42 162.56 0)
  (unit 1)
  (body_style 1)
  (exclude_from_sim yes)
  (in_bom no)
  (on_board yes)
  (in_pos_files yes)
  (dnp no)
  (fields_autoplaced yes)
  (property "Reference" "H3" (at 60.96 160.0199 0) (show_name no) (do_not_autoplace no) (effects (font (size 1.27 1.27)) (justify left)))
  (property "Value" "MountingHole_Pad" (at 60.96 162.5599 0) (hide yes) (show_name no) (do_not_autoplace no) (effects (font (size 1.27 1.27)) (justify left)))
  (property "Footprint" "MountingHole:MountingHole_3.2mm_M3_Pad" (at 58.42 162.56 0) (hide yes) (show_name no) (do_not_autoplace no) (effects (font (size 1.27 1.27))))
  (property "Datasheet" "" (at 58.42 162.56 0) (hide yes) (show_name no) (do_not_autoplace no) (effects (font (size 1.27 1.27))))
  (property "Description" "Mounting Hole with connection" (at 58.42 162.56 0) (hide yes) (show_name no) (do_not_autoplace no) (effects (font (size 1.27 1.27))))
  (pin "1"))
 (symbol
  (lib_id "Device:R")
  (at 219.71 110.49 0)
  (unit 1)
  (body_style 1)
  (exclude_from_sim no)
  (in_bom yes)
  (on_board yes)
  (in_pos_files yes)
  (dnp no)
  (property "Reference" "R18" (at 221.488 106.172 90) (show_name no) (do_not_autoplace no) (effects (font (size 1.27 1.27))))
  (property "Value" "5k1" (at 221.234 114.808 90) (show_name no) (do_not_autoplace no) (effects (font (size 1.27 1.27))))
  (property "Footprint" "Resistor_SMD:R_0805_2012Metric" (at 217.932 110.49 90) (hide yes) (show_name no) (do_not_autoplace no) (effects (font (size 1.27 1.27))))
  (property "Datasheet" "" (at 219.71 110.49 0) (hide yes) (show_name no) (do_not_autoplace no) (effects (font (size 1.27 1.27))))
  (property "Description" "Resistor" (at 219.71 110.49 0) (hide yes) (show_name no) (do_not_autoplace no) (effects (font (size 1.27 1.27))))
  (pin "1")
  (pin "2"))
 (symbol
  (lib_id "Mechanical:MountingHole_Pad")
  (at 67.31 162.56 0)
  (unit 1)
  (body_style 1)
  (exclude_from_sim yes)
  (in_bom no)
  (on_board yes)
  (in_pos_files yes)
  (dnp no)
  (fields_autoplaced yes)
  (property "Reference" "H4" (at 69.85 160.0199 0) (show_name no) (do_not_autoplace no) (effects (font (size 1.27 1.27)) (justify left)))
  (property "Value" "MountingHole_Pad" (at 69.85 162.5599 0) (hide yes) (show_name no) (do_not_autoplace no) (effects (font (size 1.27 1.27)) (justify left)))
  (property "Footprint" "MountingHole:MountingHole_3.2mm_M3_Pad" (at 67.31 162.56 0) (hide yes) (show_name no) (do_not_autoplace no) (effects (font (size 1.27 1.27))))
  (property "Datasheet" "" (at 67.31 162.56 0) (hide yes) (show_name no) (do_not_autoplace no) (effects (font (size 1.27 1.27))))
  (property "Description" "Mounting Hole with connection" (at 67.31 162.56 0) (hide yes) (show_name no) (do_not_autoplace no) (effects (font (size 1.27 1.27))))
  (pin "1"))
 (symbol
  (lib_id "Connector:USB_C_Receptacle_USB2.0_16P")
  (at 132.08 78.74 0)
  (mirror y)
  (unit 1)
  (body_style 1)
  (exclude_from_sim no)
  (in_bom yes)
  (on_board yes)
  (in_pos_files yes)
  (dnp no)
  (property "Reference" "J6" (at 132.08 55.88 0) (show_name no) (do_not_autoplace no) (effects (font (size 1.27 1.27))))
  (property "Value" "USB_C_Receptacle_USB2.0_16P" (at 132.08 58.42 0) (show_name no) (do_not_autoplace no) (effects (font (size 1.27 1.27))))
  (property "Footprint" "Connector_USB:USB_C_Receptacle_HRO_TYPE-C-31-M-12" (at 128.27 78.74 0) (hide yes) (show_name no) (do_not_autoplace no) (effects (font (size 1.27 1.27))))
  (property "Datasheet" "https://www.usb.org/sites/default/files/documents/usb_type-c.zip" (at 128.27 78.74 0) (hide yes) (show_name no) (do_not_autoplace no) (effects (font (size 1.27 1.27))))
  (property "Description" "USB 2.0-only 16P Type-C Receptacle connector" (at 132.08 78.74 0) (hide yes) (show_name no) (do_not_autoplace no) (effects (font (size 1.27 1.27))))
  (pin "B7")
  (pin "B6")
  (pin "A12")
  (pin "A4")
  (pin "A7")
  (pin "A5")
  (pin "B12")
  (pin "B8")
  (pin "B1")
  (pin "B4")
  (pin "B5")
  (pin "A6")
  (pin "A1")
  (pin "B9")
  (pin "S1")
  (pin "A9")
  (pin "A8"))
 (symbol
  (lib_id "Power_Protection:USBLC6-2SC6")
  (at 77.47 87.63 0)
  (unit 1)
  (body_style 1)
  (exclude_from_sim no)
  (in_bom yes)
  (on_board yes)
  (in_pos_files yes)
  (dnp no)
  (property "Reference" "U4" (at 78.232 80.264 0) (show_name no) (do_not_autoplace no) (effects (font (size 1.27 1.27)) (justify left)))
  (property "Value" "USBLC6-2SC6" (at 78.232 82.55 0) (show_name no) (do_not_autoplace no) (effects (font (size 1.27 1.27)) (justify left)))
  (property "Footprint" "Package_TO_SOT_SMD:SOT-23-6" (at 78.74 93.98 0) (hide yes) (show_name no) (do_not_autoplace no) (effects (font (size 1.27 1.27)
    (italic yes)) (justify left)))
  (property "Datasheet" "https://www.st.com/resource/en/datasheet/usblc6-2.pdf" (at 78.74 95.885 0) (hide yes) (show_name no) (do_not_autoplace no) (effects (font (size 1.27 1.27)) (justify left)))
  (property "Description" "Very low capacitance ESD protection diode, 2 data-line, SOT-23-6" (at 77.47 87.63 0) (hide yes) (show_name no) (do_not_autoplace no) (effects (font (size 1.27 1.27))))
  (pin "3")
  (pin "2")
  (pin "5")
  (pin "4")
  (pin "6")
  (pin "1"))
 (symbol
  (lib_id "power:+3.3V")
  (at 39.37 62.23 0)
  (unit 1)
  (body_style 1)
  (exclude_from_sim no)
  (in_bom yes)
  (on_board yes)
  (in_pos_files yes)
  (dnp no)
  (property "Reference" "#PWR082" (at 39.37 66.04 0) (hide yes) (show_name no) (do_not_autoplace no) (effects (font (size 1.27 1.27))))
  (property "Value" "VBUS1+" (at 44.704 62.23 0) (show_name no) (do_not_autoplace no) (effects (font (size 1.27 1.27))))
  (property "Footprint" "" (at 39.37 62.23 0) (hide yes) (show_name no) (do_not_autoplace no) (effects (font (size 1.27 1.27))))
  (property "Datasheet" "" (at 39.37 62.23 0) (hide yes) (show_name no) (do_not_autoplace no) (effects (font (size 1.27 1.27))))
  (property "Description" "Power symbol creates a global label with name \"+3.3V\"" (at 39.37 62.23 0) (hide yes) (show_name no) (do_not_autoplace no) (effects (font (size 1.27 1.27))))
  (pin "1"))
 (symbol
  (lib_id "power:GND")
  (at 40.64 167.64 0)
  (unit 1)
  (body_style 1)
  (exclude_from_sim no)
  (in_bom yes)
  (on_board yes)
  (in_pos_files yes)
  (dnp no)
  (fields_autoplaced yes)
  (property "Reference" "#PWR01" (at 40.64 173.99 0) (hide yes) (show_name no) (do_not_autoplace no) (effects (font (size 1.27 1.27))))
  (property "Value" "GND" (at 40.64 172.72 0) (show_name no) (do_not_autoplace no) (effects (font (size 1.27 1.27))))
  (property "Footprint" "" (at 40.64 167.64 0) (hide yes) (show_name no) (do_not_autoplace no) (effects (font (size 1.27 1.27))))
  (property "Datasheet" "" (at 40.64 167.64 0) (hide yes) (show_name no) (do_not_autoplace no) (effects (font (size 1.27 1.27))))
  (property "Description" "Power symbol creates a global label with name \"GND\" , ground" (at 40.64 167.64 0) (hide yes) (show_name no) (do_not_autoplace no) (effects (font (size 1.27 1.27))))
  (pin "1"))
 (symbol
  (lib_id "Mechanical:MountingHole_Pad")
  (at 49.53 162.56 0)
  (unit 1)
  (body_style 1)
  (exclude_from_sim yes)
  (in_bom no)
  (on_board yes)
  (in_pos_files yes)
  (dnp no)
  (fields_autoplaced yes)
  (property "Reference" "H2" (at 52.07 160.0199 0) (show_name no) (do_not_autoplace no) (effects (font (size 1.27 1.27)) (justify left)))
  (property "Value" "MountingHole_Pad" (at 52.07 162.5599 0) (hide yes) (show_name no) (do_not_autoplace no) (effects (font (size 1.27 1.27)) (justify left)))
  (property "Footprint" "MountingHole:MountingHole_3.2mm_M3_Pad" (at 49.53 162.56 0) (hide yes) (show_name no) (do_not_autoplace no) (effects (font (size 1.27 1.27))))
  (property "Datasheet" "" (at 49.53 162.56 0) (hide yes) (show_name no) (do_not_autoplace no) (effects (font (size 1.27 1.27))))
  (property "Description" "Mounting Hole with connection" (at 49.53 162.56 0) (hide yes) (show_name no) (do_not_autoplace no) (effects (font (size 1.27 1.27))))
  (pin "1"))
 (symbol
  (lib_id "Mechanical:MountingHole_Pad")
  (at 40.64 162.56 0)
  (unit 1)
  (body_style 1)
  (exclude_from_sim yes)
  (in_bom no)
  (on_board yes)
  (in_pos_files yes)
  (dnp no)
  (fields_autoplaced yes)
  (property "Reference" "H1" (at 43.18 160.0199 0) (show_name no) (do_not_autoplace no) (effects (font (size 1.27 1.27)) (justify left)))
  (property "Value" "MountingHole_Pad" (at 43.18 162.5599 0) (hide yes) (show_name no) (do_not_autoplace no) (effects (font (size 1.27 1.27)) (justify left)))
  (property "Footprint" "MountingHole:MountingHole_3.2mm_M3_Pad" (at 40.64 162.56 0) (hide yes) (show_name no) (do_not_autoplace no) (effects (font (size 1.27 1.27))))
  (property "Datasheet" "" (at 40.64 162.56 0) (hide yes) (show_name no) (do_not_autoplace no) (effects (font (size 1.27 1.27))))
  (property "Description" "Mounting Hole with connection" (at 40.64 162.56 0) (hide yes) (show_name no) (do_not_autoplace no) (effects (font (size 1.27 1.27))))
  (pin "1"))
 (symbol
  (lib_id "power:+3.3V")
  (at 165.1 60.96 0)
  (unit 1)
  (body_style 1)
  (exclude_from_sim no)
  (in_bom yes)
  (on_board yes)
  (in_pos_files yes)
  (dnp no)
  (property "Reference" "#PWR043" (at 165.1 64.77 0) (hide yes) (show_name no) (do_not_autoplace no) (effects (font (size 1.27 1.27))))
  (property "Value" "VBUS2+" (at 170.18 60.96 0) (show_name no) (do_not_autoplace no) (effects (font (size 1.27 1.27))))
  (property "Footprint" "" (at 165.1 60.96 0) (hide yes) (show_name no) (do_not_autoplace no) (effects (font (size 1.27 1.27))))
  (property "Datasheet" "" (at 165.1 60.96 0) (hide yes) (show_name no) (do_not_autoplace no) (effects (font (size 1.27 1.27))))
  (property "Description" "Power symbol creates a global label with name \"+3.3V\"" (at 165.1 60.96 0) (hide yes) (show_name no) (do_not_autoplace no) (effects (font (size 1.27 1.27))))
  (pin "1"))
 (symbol
  (lib_id "Device:R")
  (at 213.36 110.49 0)
  (unit 1)
  (body_style 1)
  (exclude_from_sim no)
  (in_bom yes)
  (on_board yes)
  (in_pos_files yes)
  (dnp no)
  (property "Reference" "R17" (at 215.138 106.172 90) (show_name no) (do_not_autoplace no) (effects (font (size 1.27 1.27))))
  (property "Value" "5k1" (at 215.138 114.808 90) (show_name no) (do_not_autoplace no) (effects (font (size 1.27 1.27))))
  (property "Footprint" "Resistor_SMD:R_0805_2012Metric" (at 211.582 110.49 90) (hide yes) (show_name no) (do_not_autoplace no) (effects (font (size 1.27 1.27))))
  (property "Datasheet" "" (at 213.36 110.49 0) (hide yes) (show_name no) (do_not_autoplace no) (effects (font (size 1.27 1.27))))
  (property "Description" "Resistor" (at 213.36 110.49 0) (hide yes) (show_name no) (do_not_autoplace no) (effects (font (size 1.27 1.27))))
  (pin "1")
  (pin "2"))
 (symbol
  (lib_id "Connector:USB_C_Receptacle_USB2.0_16P")
  (at 252.73 77.47 0)
  (mirror y)
  (unit 1)
  (body_style 1)
  (exclude_from_sim no)
  (in_bom yes)
  (on_board yes)
  (in_pos_files yes)
  (dnp no)
  (property "Reference" "J9" (at 252.73 54.61 0) (show_name no) (do_not_autoplace no) (effects (font (size 1.27 1.27))))
  (property "Value" "USB_C_Receptacle_USB2.0_16P" (at 252.73 57.15 0) (show_name no) (do_not_autoplace no) (effects (font (size 1.27 1.27))))
  (property "Footprint" "Connector_USB:USB_C_Receptacle_HRO_TYPE-C-31-M-12" (at 248.92 77.47 0) (hide yes) (show_name no) (do_not_autoplace no) (effects (font (size 1.27 1.27))))
  (property "Datasheet" "https://www.usb.org/sites/default/files/documents/usb_type-c.zip" (at 248.92 77.47 0) (hide yes) (show_name no) (do_not_autoplace no) (effects (font (size 1.27 1.27))))
  (property "Description" "USB 2.0-only 16P Type-C Receptacle connector" (at 252.73 77.47 0) (hide yes) (show_name no) (do_not_autoplace no) (effects (font (size 1.27 1.27))))
  (pin "B7")
  (pin "B6")
  (pin "A12")
  (pin "A4")
  (pin "A7")
  (pin "A5")
  (pin "B12")
  (pin "B8")
  (pin "B1")
  (pin "B4")
  (pin "B5")
  (pin "A6")
  (pin "A1")
  (pin "B9")
  (pin "S1")
  (pin "A9")
  (pin "A8"))
 (symbol
  (lib_id "power:GND")
  (at 198.12 127 0)
  (unit 1)
  (body_style 1)
  (exclude_from_sim no)
  (in_bom yes)
  (on_board yes)
  (in_pos_files yes)
  (dnp no)
  (property "Reference" "#PWR046" (at 198.12 133.35 0) (hide yes) (show_name no) (do_not_autoplace no) (effects (font (size 1.27 1.27))))
  (property "Value" "GND" (at 195.58 130.048 90) (hide yes) (show_name no) (do_not_autoplace no) (effects (font (size 1.27 1.27)) (justify left)))
  (property "Footprint" "" (at 198.12 127 0) (hide yes) (show_name no) (do_not_autoplace no) (effects (font (size 1.27 1.27))))
  (property "Datasheet" "" (at 198.12 127 0) (hide yes) (show_name no) (do_not_autoplace no) (effects (font (size 1.27 1.27))))
  (property "Description" "Power symbol creates a global label with name \"GND\" , ground" (at 198.12 127 0) (hide yes) (show_name no) (do_not_autoplace no) (effects (font (size 1.27 1.27))))
  (pin "1"))
 (symbol
  (lib_id "Device:R")
  (at 92.71 111.76 0)
  (unit 1)
  (body_style 1)
  (exclude_from_sim no)
  (in_bom yes)
  (on_board yes)
  (in_pos_files yes)
  (dnp no)
  (property "Reference" "R12" (at 94.488 107.442 90) (show_name no) (do_not_autoplace no) (effects (font (size 1.27 1.27))))
  (property "Value" "5k1" (at 94.488 116.078 90) (show_name no) (do_not_autoplace no) (effects (font (size 1.27 1.27))))
  (property "Footprint" "Resistor_SMD:R_0805_2012Metric" (at 90.932 111.76 90) (hide yes) (show_name no) (do_not_autoplace no) (effects (font (size 1.27 1.27))))
  (property "Datasheet" "" (at 92.71 111.76 0) (hide yes) (show_name no) (do_not_autoplace no) (effects (font (size 1.27 1.27))))
  (property "Description" "Resistor" (at 92.71 111.76 0) (hide yes) (show_name no) (do_not_autoplace no) (effects (font (size 1.27 1.27))))
  (pin "1")
  (pin "2")))
